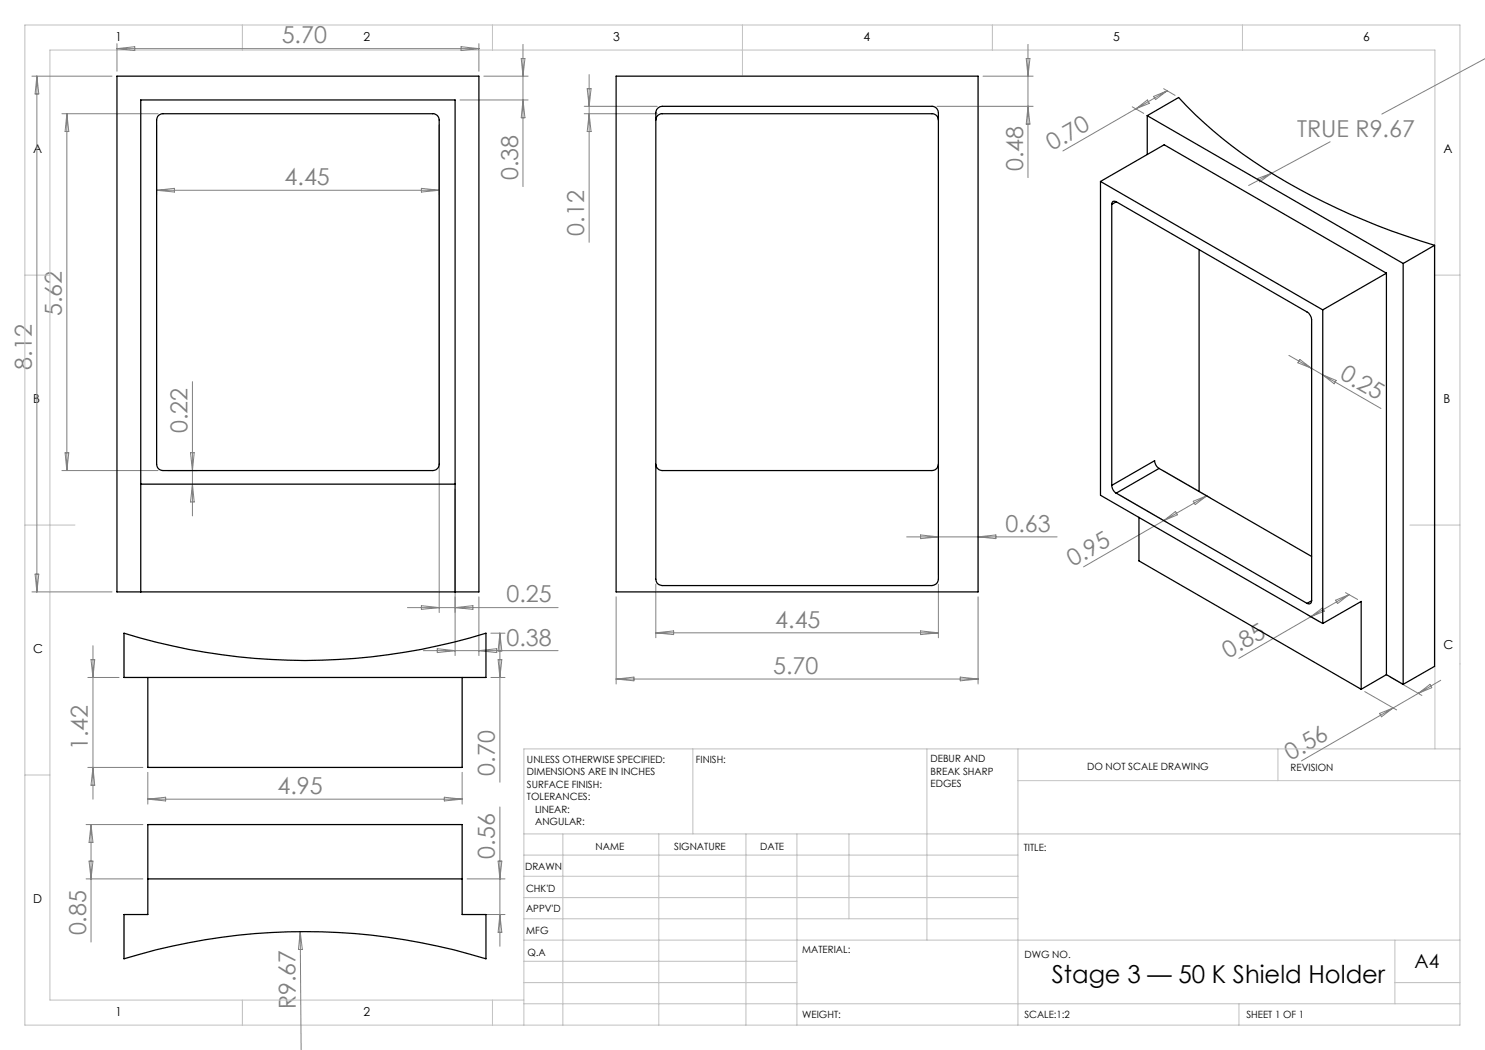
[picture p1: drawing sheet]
<svg xmlns="http://www.w3.org/2000/svg" width="297mm" height="210mm" viewBox="0 0 297 210" stroke-linecap="round" stroke-linejoin="round" font-family="sans-serif">
<g fill="none" stroke="#c0c0c0" stroke-width=".2">
<path d="M5 5h287v200h-287zM48.5 5v5M98.5 5v5M148.5 5v10M198.5 5v5M248.5 5v5M5 55h5M287 55h5M5 105h10M282 105h10M5 155h5M138.6 149.8v17"/>
<path d="M185.4 149.8v38.2M203.6 149.8v55.2M203.6 156.1h88.4M255.6 149.8v6.3M287 149.8v-139.8h-277v190h94.8M292 149.8h-187.2v55.2M104.8 166.8h187.2M104.8 179.5h98.8M104.8 175.3h98.8M104.8 171h98.8M112.6 166.8v38.2M131.8 166.8v38.2"/>
<path d="M149.2 166.8v38.2M159.4 166.8v38.2M169.8 166.8v17M104.8 183.8h98.8M104.8 196.5h54.6M104.8 192.3h54.6M104.8 188h187.2M279 196.5h13M279 188v12.8M48.5 200v5M98.5 200v5M104.8 200.8h187.2"/>
<path d="M247.8 200.8v4.2"/>
</g>
<g fill="none" stroke="#808080" stroke-width=".2">
<path d="M6.4 15.2h16M7.4 15.2v103.2M7.4 15.2l.4 3.6h-.8zM23.4 8.7v5.5M23.4 9.7h72.4M23.4 9.7l3.6-.4v.8zM92 20h13.6M92.2 9.3l3.6 .4-3.6 .4zM95.8 8.7v5.5M96.8 15.2h8.8M104.2 11.7h.8l-.4 3.5zM104.6 8.9v28.4"/>
<path d="M104.6 20l.4 3.6h-.8zM117.4 17.7h.8l-.4 3.6zM117.8 14.9v33.6M196.6 15.2h10M205.2 11.7h.8l-.4 3.5zM205.6 8.9v26.6M230.7 19.3l2.7-1.1-2.3 1.7zM232.7 17.7l2.3 1.4M233.4 18.2l-6.2 3.6M297.1 11.7l-20.7 11.1M12.4 22.7h19.2M13.4 22.7l.4 3.6h-.8z"/>
<path d="M13.4 22.7v71.4M31.3 25v14M31.3 38.1h56.5M31.3 38.1l3.6-.4v.7zM84.3 37.7l3.5 .4-3.5 .3zM87.8 25v97.5M116.8 22.7h14.6M116.8 21.3h14.6M117.8 22.7l.4 3.6h-.8zM187.4 21.3h19.2M205.6 21.3l.4 3.5h-.8zM226.4 21.4l2.3 1.3"/>
<path d="M227.2 21.8l-14.6 8.4M227.2 21.8l2.3-1.8 .4 .7zM251.6 35.7l2.8-1.1-2.4 1.8zM254.4 34.6l-4.7 2.5M266 28.4l-11.6 6.2M38.5 76.3v26.9M257.8 71.1l4.5 2.6M260 71.9l2.3 1.8-2.7-1.1zM262.3 64.8v9.7M262.3 73.7l2.2 1.3M264.5 75l11.7 6.7M264.5 75l2.7 1.1-.4 .7z"/>
<path d="M12.4 94.1h19.2M13 90.5h.8l-.4 3.6zM33.6 94.1h5.9M38.1 90.5h.7l-.3 3.6zM38.5 96.8l.3 3.6h-.7zM91 97.9v33.2M223.9 99l9.6 5.5M232.5 94l9.6 5.5M241.4 99.2l-24.7 14.2M6.4 118.4h16M7 114.8h.8l-.4 3.6zM95.8 119.4v11.7"/>
<path d="M123.2 119.4v17.4M131.2 116.8v10.8M181.3 107.4h30.1M184.1 107l3.6 .4-3.6 .3zM187.7 116.8v10.8M187.7 106.4v8.4M195.6 119.4v17.4M195.6 107.4l3.6-.4v.7zM232.8 104.1l2.3-1.8 .4 .7zM238.7 100.3l2.7-1.1-2.4 1.7zM269.1 118.5l2.4 1.4M269.8 118.9l-7.7 4.5"/>
<path d="M17.6 135.5h6.2M18.2 131.9h.7l-.3 3.6zM18.6 129.1v30.7M81.5 121.5h30.1M84.3 121.1l3.5 .4-3.5 .4zM84.7 130.1h26.9M87.5 129.7l3.5 .4-3.5 .4zM91 121.5l3.6-.4v.8zM95.8 130.1l3.5-.4v.8zM98.2 135.5h2.8M98.2 126.6h2.8M99.6 131.9h.8l-.4 3.6z"/>
<path d="M100 126.6v29.8M100 126.6l.4 3.6h-.8zM123.2 135.8h72.4M123.2 135.8l3.6-.4v.8zM131.2 126.6h56.5M131.2 126.6l3.5-.4v.7zM184.1 126.2l3.6 .4-3.6 .3zM192.1 135.4l3.5 .4-3.5 .4zM261.4 122.9l2.4 1.4M262.1 123.4l-14.3 8.3M262.1 123.4l2.4-1.8 .4 .6zM267.1 120l2.7-1.1-2.3 1.8z"/>
<path d="M272.9 138.3l6.4 3.7M278 135.4l6.4 3.7M283.7 138.7l-5.1 2.9M283.7 138.7l2.3-1.8 .3 .6zM288.1 136.1l-4.4 2.6M17.6 153.5h11M18.6 153.5l.3 3.5h-.7zM29.6 154.5v6.3M29.6 159.8h62.8M29.6 159.8l3.5-.4v.8zM88.9 159.4l3.5 .4-3.5 .4zM92.4 154.5v6.3"/>
<path d="M275.9 142.7l2.7-1.1-2.3 1.8zM278.6 141.6l-18.3 10.6M17.2 175.8h11.4M17.2 164.9h11.4M17.8 172.2h.8l-.4 3.6zM18.2 164.9v23.5M18.2 164.9l.4 3.6h-.8zM93.4 175.8h7.6M99.6 172.2h.8l-.4 3.6zM100 161.4v27.9M60 186.3l.2 23.8M60 186.3l.5 3.6h-.8z"/>
<path d="M93.4 182.9h7.6M100 182.9l.4 3.6h-.8z"/>
</g>
<g fill="none" stroke="#000" stroke-width=".25">
<path d="M23.4 15.2h72.4v103.2h-72.4zM123.2 15.2h72.4v103.2h-72.4zM31.7 23.1l.6-.4h54.3a1.26 1.26 0 0 1 1.2 1.3v68.8a1.33 1.33 0 0 1-1.2 1.3h-54a1.26 1.26 0 0 1-1.3-1.3v-68.8zM131.2 24a1.26 1.26 0 0 1 1.2-1.3h54a1.26 1.26 0 0 1 1.3 1.3M131.6 21.6l.8-.3h54a1.26 1.26 0 0 1 1.3 1.2v93.3a1.29 1.29 0 0 1-1.3 1.3h-54a1.26 1.26 0 0 1-1.2-1.3v-93.3l.1-.6zM220.1 36.3l44.4 25.7M220.1 36.3l12.7-7.3 44.5 25.6M220.1 36.3v62.8l44.4 25.6M229.4 23.1l6.3-3.6a95.5 95.5 0 0 0 29.1 20.9 141 141 0 0 0 22.1 8.7M229.4 23.1v7.8M229.4 23.1l51.2 29.6M222.4 40.9v56.2"/>
<path d="M223.2 40.3l38.2 22.1a2.08 2.08 0 0 1 .9 1.6v56.1M223.2 40.3a.54 .54 0 0 0-.6 0 .54 .54 0 0 0-.2 .6M223.2 40.3l-.8 .6M239.8 49.9v48.4M277.3 54.6l-12.8 7.4M277.3 54.6v80.3M280.6 52.7v84.2M286.9 49.1l-6.3 3.6M286.9 49.1v84.2l-6.3 3.6M264.5 62v62.7M28.2 96.8h62.8M131.2 92.8a1.33 1.33 0 0 0 1.2 1.3h54a1.33 1.33 0 0 0 1.3-1.3"/>
<path d="M222.4 97.1a1.91 1.91 0 0 0 .8 1.5M223.2 98.6l38.2 22.1M231.8 93.7a1.91 1.91 0 0 1-.9-1.6l-8.5 5M231.8 93.7l-8.6 4.9M231.8 93.7l30.5 17.6M28.2 118.4v-98.4h62.8v98.4M227.8 103.5v8.7l44.4 25.7M24.8 126.6a122.5 122.5 0 0 0 72.4 0v8.9h-72.4zM29.6 135.5v18h62.8v-18M262.3 120.1a.58 .58 0 0 1-.3 .6 .58 .58 0 0 1-.6 0M262.3 120.1l-.9 .6M264.5 124.7l7.7-4.4v17.6"/>
<path d="M277.3 134.9l-5.1 3M277.3 134.9l3.3 2M29.6 164.9h62.8v18h4.8v8.9a123.3 123.3 0 0 0-72.4 0v-8.9h4.8zM29.6 175.8h62.8"/>
</g>
<text font-size="4.9" x="210.4" y="196.5">Stage 3 — 50 K Shield Holder</text>
<g font-size="4.7" fill="#808080">
<text x="56.3" y="8.7">5.70</text>
<text x="259.4" y="27.3">TRUE R9.67</text>
<text x="103.6" y="36" transform="rotate(-90 103.6 36)">0.38</text>
<text x="204.6" y="34.2" transform="rotate(-90 204.6 34.2)">0.48</text>
<text x="210.4" y="30.3" transform="rotate(-30 210.4 30.3)">0.70</text>
<text x="56.9" y="37">4.45</text>
<text x="116.8" y="47.2" transform="rotate(-90 116.8 47.2)">0.12</text>
<text x="12.4" y="63.2" transform="rotate(-90 12.4 63.2)">5.62</text>
<text x="6.4" y="73.9" transform="rotate(-90 6.4 73.9)">8.12</text>
<text x="267.7" y="75.6" transform="rotate(30 267.7 75.6)">0.25</text>
<text x="37.5" y="86.7" transform="rotate(-90 37.5 86.7)">0.22</text>
<text x="201.1" y="106.3">0.63</text>
<text x="214.6" y="113.4" transform="rotate(-30 214.6 113.4)">0.95</text>
<text x="101.3" y="120.5">0.25</text>
<text x="155.1" y="125.5">4.45</text>
<text x="101.3" y="129.1">0.38</text>
<text x="245.6" y="131.7" transform="rotate(-30 245.6 131.7)">0.85</text>
<text x="154.6" y="134.8">5.70</text>
<text x="17.6" y="150.1" transform="rotate(-90 17.6 150.1)">1.42</text>
<text x="99" y="155.1" transform="rotate(-90 99 155.1)">0.70</text>
<text x="258.1" y="152.2" transform="rotate(-30 258.1 152.2)">0.56</text>
<text x="55.5" y="158.8">4.95</text>
<text x="99" y="171.7" transform="rotate(-90 99 171.7)">0.56</text>
<text x="17.2" y="187.1" transform="rotate(-90 17.2 187.1)">0.85</text>
<text x="59.2" y="201.9" transform="rotate(-90 59.2 201.9)">R9.67</text>
</g>
<text font-size="3.9" x="282.9" y="193.6">A4</text>
<g font-size="2.5">
<text x="23.1" y="8.2">1</text>
<text x="72.7" y="8.2">2</text>
<text x="122.7" y="8.2">3</text>
<text x="172.7" y="8.2">4</text>
<text x="222.7" y="8.2">5</text>
<text x="272.7" y="8.2">6</text>
<text x="6.7" y="30.7">A</text>
<text x="288.7" y="30.7">A</text>
<text x="6.7" y="80.7">B</text>
<text x="288.7" y="80.7">B</text>
<text x="6.7" y="130.7">C</text>
<text x="288.7" y="129.7">C</text>
<text x="6.7" y="180.7">D</text>
<text x="23.1" y="203.2">1</text>
<text x="72.7" y="203.2">2</text>
</g>
<g font-size="2">
<text x="105.4" y="152.6">UNLESS OTHERWISE SPECIFIED:</text>
<text x="105.4" y="155.1">DIMENSIONS ARE IN INCHES</text>
<text x="139.2" y="152.6">FINISH:</text>
<text x="186.1" y="152.5">DEBUR AND</text>
<text x="186.1" y="155">BREAK SHARP</text>
<text x="217.4" y="154">DO NOT SCALE DRAWING</text>
<text x="258.1" y="154.2">REVISION</text>
<text x="105.4" y="157.6">SURFACE FINISH:</text>
<text x="105.4" y="160.1">TOLERANCES:</text>
<text x="186.1" y="157.5">EDGES</text>
<text x="107" y="162.6">LINEAR:</text>
<text x="107" y="165.1">ANGULAR:</text>
<text x="119.1" y="170">NAME</text>
<text x="134.8" y="169.9">SIGNATURE</text>
<text x="152" y="169.9">DATE</text>
<text x="204.8" y="170.2">TITLE:</text>
<text x="105" y="174.1">DRAWN</text>
<text x="105.2" y="178.3">CHK'D</text>
<text x="105.2" y="182.4">APPV'D</text>
<text x="105.3" y="186.8">MFG</text>
<text x="105.5" y="191.1">Q.A</text>
<text x="160.5" y="190.5">MATERIAL:</text>
<text x="204.9" y="191.6">DWG NO.</text>
<text x="160.4" y="203.5">WEIGHT:</text>
<text x="204.9" y="203.6">SCALE:1:2</text>
<text x="249.3" y="203.6">SHEET 1 OF 1</text>
</g>
</svg>
